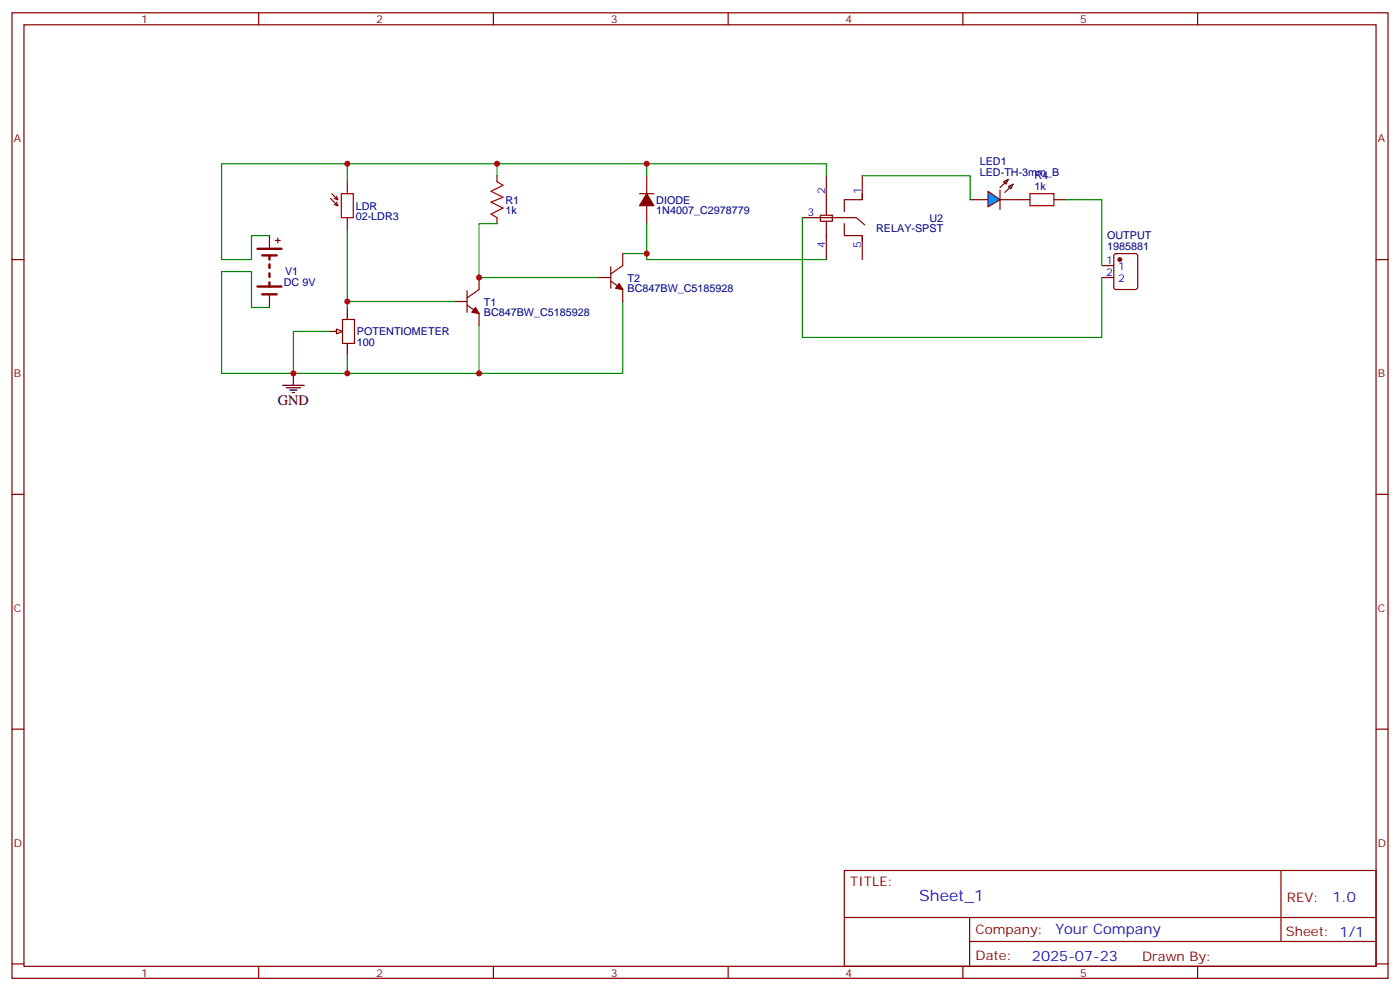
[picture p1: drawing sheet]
<svg xmlns="http://www.w3.org/2000/svg" width="412mm" height="292mm" viewBox="0 0 412 292" stroke-linecap="round" stroke-linejoin="round" font-family="sans-serif">
<g fill="none" stroke="#870000" stroke-width=".35">
<path d="M3.5 3.8h405.4v284.3h-405.4zM7.1 7.3h398.2v277.3h-398.2zM76.2 3.8v3.5M145.3 3.8v3.5M214.5 3.8v3.5M283.6 3.8v3.5M352.8 3.8v3.5M97.4 58.5l2.1 2.1M97.7 57l1.8 1.8M98.4 58.5l1.1 .3M99.1 59.5l.4 1.1M99.1 57.7l.4 1.1"/>
<path d="M102.3 53.5v3.5M3.5 76.4h3.6M98.4 60.2l1.1 .4M102.3 64.1v3.5M405.3 76.4h3.6M98.4 97.6h1.8M100.9 94.1h3.5v7h-3.5zM3.5 145.6h3.6M405.3 145.6h3.6M3.5 214.7h3.6M405.3 214.7h3.6M248.7 256.4h156.6v28.2h-156.6z"/>
<path d="M377.3 256.4v20.9M248.7 270.2h156.5M285.6 277.3h119.6M285.6 270.2v14.1M3.5 283.9h3.6M76.2 284.6v3.5M145.3 284.6v3.5M214.5 284.6v3.5M283.6 284.6v3.5M352.8 284.6v3.5M405.3 283.9h3.6"/>
</g>
<path d="M100.5 57h3.6v7.1h-3.6z" fill="none" stroke="#a10000" stroke-width=".35"/>
<path d="M97 97.6h3.5M102.3 90.6v3.5M102.3 101.1v3.6" fill="none" stroke="#000" stroke-width=".35"/>
<path d="M99.1 96.9l1.8 .7-1.8 .7z" fill="#f0f0f0" stroke="#870000" stroke-width=".35"/>
<path d="M190.5 57l2.1 3.6h-4.2z" fill="#870000" stroke="#870000" stroke-width=".35"/>
<g fill="none" stroke="#870000" stroke-width=".35">
<path d="M146.4 51.8v1.7M188.4 57h4.2M190.5 51.8v5.2M243.4 51.8v11.6M254 57v1.8h-5.3v3.5M254 51.8v7M285.8 58.8h5.2M294.6 58.8h5.3M146.4 64.1v1.8M190.5 60.6v5.3M236.4 64.1h15.8l2.5 2.1M241.7 63.4h3.5v1.8h-3.5z"/>
<path d="M243.4 65.2v11.2M248.7 65.9v3.5h5.3v1.8M254 69.4v7"/>
</g>
<path d="M146.4 53.5l1.8 1.1-3.6 1.7 3.6 1.8-3.6 1.4 3.6 1.8-3.6 1.7 1.8 1.1" fill="none" stroke="#a10000" stroke-width=".35"/>
<g fill="#09f" stroke="#870000" stroke-width=".35">
<path d="M297 54.9l1.4-.7-.7 1.4z"/>
<path d="M295.6 53.5l1.4-.7-.7 1.4z"/>
</g>
<g fill="#870000" stroke="#870000" stroke-width=".35">
<path d="M296 56.7l1.4-1.4z"/>
<path d="M294.6 55.3l1.4-1.4z"/>
</g>
<path d="M294.6 56v5.6z" fill="#f00" stroke="#870000" stroke-width=".35"/>
<path d="M291 56.3l3.6 2.5-3.6 2.1z" fill="#09f" stroke="#870000" stroke-width=".35"/>
<path d="M303.4 57h7v3.6h-7z" fill="none" stroke="#a10000" stroke-width=".35"/>
<g fill="none" stroke="#870000" stroke-width=".35">
<path d="M299.9 58.8h3.5M310.4 58.8h3.6M79.4 69.4v3.5M81.1 70.8h1.4M81.8 70.1v1.4M179.9 78.6v6.3M183.4 74.7v3.5l-3.5 2.5M324.6 78.2h3.5M328.3 74.9l.5-.2h5.6l.7 .4v9.5l-.4 .6-5.9 .1-.7-.5v-9.4zM79.4 87v3.6M134.1 88.8h3.5M137.6 85.6v6.4"/>
<path d="M137.6 89.9l3.5 2.4v3.5M141.1 81.7v3.6l-3.5 2.4M176.4 81.7h3.5M179.9 82.8l3.5 2.5v3.5M324.6 81.7h3.5"/>
</g>
<g fill="#870000" stroke="#870000" stroke-width=".35">
<path d="M140.1 90.6l1 1.7-2.1-.3z"/>
<path d="M182.4 83.5l1 1.8-2.1-.4z"/>
<circle cx="329.8" cy="76.4" r=".53"/>
</g>
<g fill="none" stroke="#008700" stroke-width=".35">
<path d="M102.3 53.5v-5.3h-37v28.2h8.8v-7h5.3M102.3 48.2h44.1v3.6M146.4 48.2h44.1v3.6M190.5 48.2h52.9v3.6M254 51.8h31.8v7M314 58.8h10.6v19.4M102.3 67.6v23M146.4 65.9h-5.3v15.8h35.3M183.4 74.7h7.1M190.5 65.9v10.5h52.9M236.4 64.1v35.3h88.2v-17.7M79.4 90.6h-5.3v-10.6h-8.8v30h37v-5.3"/>
<path d="M97 97.6h-10.6v12.4M102.3 88.8h31.8M141.1 95.8v14.2h-38.8M183.4 88.8v21.2h-42.3"/>
</g>
<path d="M75.8 73.3h7.1M77.3 75.2h4.2M79.4 75.4v1M79.4 77.9v1M75.8 84.4h7.1M77.3 86.7h4.2M79.4 80.5v1.1M79.4 83.1v1.3" fill="none" stroke="#870000" stroke-width=".71"/>
<path d="M83.3 113.5h6.3M84.3 114.2h4.2M85.4 114.9h2.1M86.1 115.6h.7M86.4 110v3.5" fill="none" stroke="#000" stroke-width=".35"/>
<g fill="#c00">
<circle cx="102.3" cy="88.8" r=".88"/>
<circle cx="102.3" cy="48.2" r=".88"/>
<circle cx="146.4" cy="48.2" r=".88"/>
<circle cx="190.5" cy="48.2" r=".88"/>
<circle cx="190.5" cy="74.7" r=".88"/>
<circle cx="102.3" cy="110" r=".88"/>
<circle cx="141.1" cy="110" r=".88"/>
<circle cx="86.4" cy="110" r=".88"/>
<circle cx="141.1" cy="81.7" r=".88"/>
</g>
<text font-size="4.6" fill="#00f" x="270.8" y="265.4">Sheet_1</text>
<text font-size="4.2" x="81.8" y="119.1">GND</text>
<g font-size="4.2" fill="#00f">
<text x="392.5" y="265.6">1.0</text>
<text x="310.9" y="275.2">Your Company</text>
<text x="304" y="283">2025-07-23</text>
</g>
<g font-size="3.9" fill="#800">
<text x="250.5" y="260.9">TITLE:</text>
<text x="379.1" y="265.6">REV:</text>
<text x="287.4" y="275.1">Company:</text>
<text x="378.7" y="275.8">Sheet: 1/1</text>
<text x="287.4" y="282.8">Date:</text>
<text x="336.4" y="282.9">Drawn By:</text>
</g>
<g font-size="3.2" fill="#800">
<text x="41.6" y="6.8">1</text>
<text x="110.8" y="6.8">2</text>
<text x="179.9" y="6.8">3</text>
<text x="249.1" y="6.8">4</text>
<text x="318.2" y="6.8">5</text>
<text x="4.1" y="41.9">A</text>
<text x="405.9" y="41.9">A</text>
<text x="4.1" y="111">B</text>
<text x="405.9" y="111">B</text>
<text x="4.1" y="180.2">C</text>
<text x="405.9" y="180.2">C</text>
<text x="4.1" y="249.3">D</text>
<text x="405.9" y="249.3">D</text>
<text x="41.6" y="287.6">1</text>
<text x="110.8" y="287.6">2</text>
<text x="179.9" y="287.6">3</text>
<text x="249.1" y="287.6">4</text>
<text x="318.2" y="287.6">5</text>
</g>
<g font-size="3.2" fill="#000080">
<text x="288.6" y="51.8">LED-TH-3mm_B</text>
<text x="288.6" y="48.6">LED1</text>
<text x="304.7" y="52.9">R4</text>
<text x="148.9" y="60">R1</text>
<text x="193.3" y="60">DIODE</text>
<text x="304.7" y="56">1k</text>
<text x="104.8" y="64.8">02-LDR3</text>
<text x="104.8" y="61.7">LDR</text>
<text x="148.9" y="63.1">1k</text>
<text x="193.3" y="63.1">1N4007_C2978779</text>
<text x="273.8" y="65.2">U2</text>
<text x="258.1" y="68.4">RELAY-SPST</text>
<text x="326.1" y="70.4">OUTPUT</text>
<text x="326.1" y="73.5">1985881</text>
<text x="84" y="81.1">V1</text>
<text x="184.9" y="82.9">T2</text>
<text x="83.6" y="84.3">DC 9V</text>
<text x="184.9" y="86">BC847BW_C5185928</text>
<text x="142.5" y="93.1">BC847BW_C5185928</text>
<text x="142.5" y="90">T1</text>
<text x="105.1" y="101.9">100</text>
<text x="105.1" y="98.8">POTENTIOMETER</text>
</g>
<g font-size="3.2" fill="#00f">
<text x="243.1" y="57" transform="rotate(-90 243.1 57)">2</text>
<text x="253.6" y="57" transform="rotate(-90 253.6 57)">1</text>
<text x="237.9" y="63.7">3</text>
<text x="243.1" y="73.2" transform="rotate(-90 243.1 73.2)">4</text>
<text x="253.6" y="73.2" transform="rotate(-90 253.6 73.2)">5</text>
<text x="325.9" y="77.9">1</text>
<text x="325.9" y="81.4">2</text>
<text x="329.4" y="79.6">1</text>
<text x="329.4" y="83.1">2</text>
</g>
</svg>
